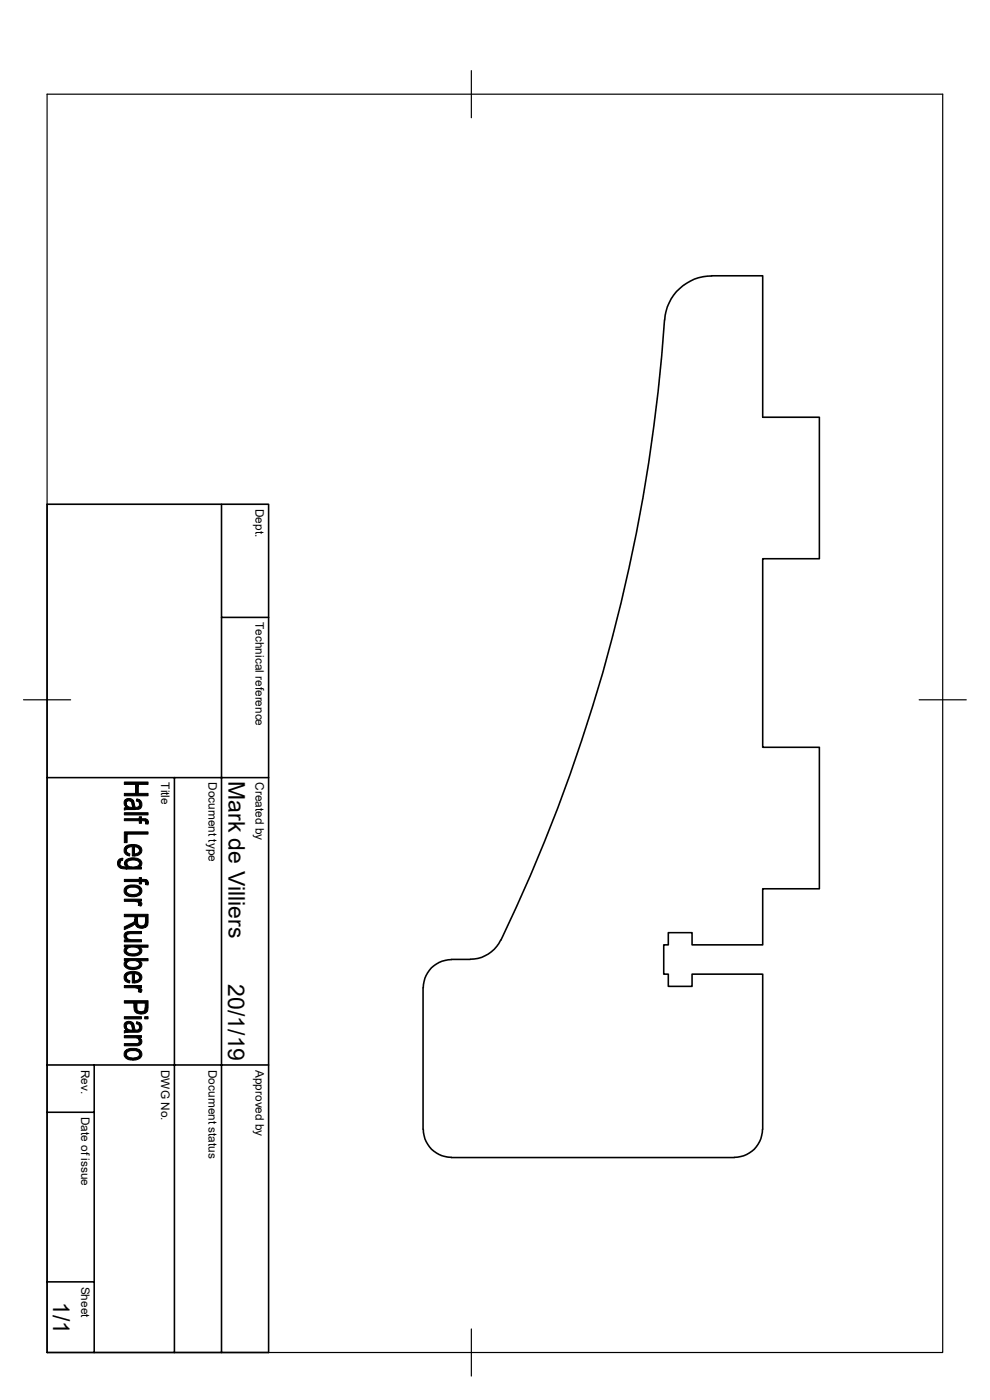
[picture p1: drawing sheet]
<svg xmlns="http://www.w3.org/2000/svg" width="210mm" height="297mm" viewBox="0 0 210 297" stroke-linecap="round" stroke-linejoin="round" font-family="sans-serif">
<g fill="none" stroke="#000" stroke-width=".34">
<path d="M151 58.5a10 10 0 0 0-10 9.4M151 58.5h10.8v30h12v30h-12v40h12v30.1h-12v11.8h-15v-2.5h-5v2.5h-1v6.3h1v2.6h5v-2.6h15v32.9M141 67.9a361 361 0 0 1-34.7 131.6M10 107h47v179.9h-47zM47 107v179.9M47 131h10M10 165h47M37 165v121.9M106.2 199.4a7.1 7.1 0 0 1-6.4 4.1M89.7 209.5v30.1M95.8 203.6a5.9 5.9 0 0 0-6 6M95.8 203.5h4"/>
<path d="M10 236h10M10 225.9h47M20 225.9v61M89.8 239.6a5.9 5.9 0 0 0 6 5.9M161.8 239.6a5.9 5.9 0 0 1-6 5.9M95.8 245.6h60M10 271.9h10"/>
</g>
<path d="M10 20h190v266.9h-190zM100 15v10M5 148.5h10M195 148.5h10M100 281.9v10" fill="none" stroke="#000" stroke-width=".25"/>
<g fill="#000" stroke="#000" stroke-width=".21">
<path d="M26.4 172.4h5v.5h-5z" fill-rule="evenodd"/>
<path d="M26.8 170.4v.9z" fill-rule="evenodd"/>
<path d="M26.6 169.6a1.36 1.36 0 0 1 1.7 .2l-.1 1.4a1.48 1.48 0 0 0-.9-1.3 .51 .51 0 0 0-.5 .5v.8a1.14 1.14 0 0 1-.2-1.6z" fill-rule="evenodd"/>
<path d="M29 169.5l.6 .2v.9a.66 .66 0 0 0-.7-.7z" fill-rule="evenodd"/>
<path d="M26.8 179.5a3.1 3.1 0 0 1 2.8 0v.9l-.1-.4-.4-.3h-.6v1.9h-.4v-2l-.9 .2-.4 .6z" fill-rule="evenodd"/>
<path d="M26.8 170.7l.5 .5 .9 .1 .1-1.5 .2 .8a.56 .56 0 0 0 .5 .7 .56 .56 0 0 0 .6-.7v-.9a1.14 1.14 0 0 1 .4 1.4 1.14 1.14 0 0 1-1.3 .6l-2.3 .2v-.5l.4-.1z" fill-rule="evenodd"/>
<path d="M26.4 173.7h3.1v-.4h.5v.4h.9v.8a.41 .41 0 0 0-.5-.4h-.4v.6h-.5v-.6h-3.1z" fill-rule="evenodd"/>
<path d="M26.4 168.3h2.3l.6-1.9v1.9h2.1v.5h-5z" fill-rule="evenodd"/>
<path d="M26.4 165.9h5v.5h-2.1l-.6 1.9v-1.9h-2.3z" fill-rule="evenodd"/>
<path d="M26.4 176.5h5v.5h-4.4v1.8h-.6z" fill-rule="evenodd"/>
<path d="M30.9 173.7l.6 .5-.1 .6h-.5z" fill-rule="evenodd"/>
<path d="M25.4 182.2l.7-.1-.1 .4a.52 .52 0 0 0-.6 .6z" fill-rule="evenodd"/>
<path d="M25.2 182.4l.2-.2v.9a1.05 1.05 0 0 0 1.5 .8v.5a1.62 1.62 0 0 1-1.9-.9l-.1-.6z" fill-rule="evenodd"/>
<path d="M26.8 198.6l.1 .8-.1-.1z" fill-rule="evenodd"/>
<path d="M26.7 179.6l.1-.1 .1 1.2 .7 .4-.1 .5a1.17 1.17 0 0 1-1.1-.7 1.17 1.17 0 0 1 .3-1.3z" fill-rule="evenodd"/>
<path d="M26.4 196.6l2-1 .2-.6 .1 .9-.3 .3-2 1z" fill-rule="evenodd"/>
<path d="M29.6 183.2v.7z" fill-rule="evenodd"/>
<path d="M26.8 188.1a3 3 0 0 1 2.8 0v.9a1.49 1.49 0 0 0-2-.7l-.6 .3-.2 .4z" fill-rule="evenodd"/>
<path d="M26.9 183.2a1.57 1.57 0 0 0 2.2 .6l.5-.5v.6h.4v.5h-3.1z" fill-rule="evenodd"/>
<path d="M26.4 190.8h3.6v.4h-.5v.5a1.11 1.11 0 0 0-1.2-.5h-1.9z" fill-rule="evenodd"/>
<path d="M26.7 197.8l.9-.2h2.4v.5h-2.5l-.5 .1-.2 .3v.8a.93 .93 0 0 1-.1-1.5z" fill-rule="evenodd"/>
<path d="M26.4 199.4h.5l.1-.4 .7 .3h2.3v.5h-3.6z" fill-rule="evenodd"/>
<path d="M28.5 179.7v1.4h.2l.6-.1 .2-.3 .1-1.2a1.14 1.14 0 0 1 .4 1.3 1.14 1.14 0 0 1-1.2 .8h-.3z" fill-rule="evenodd"/>
<path d="M26.8 182.4a2.47 2.47 0 0 1 3.2 .4v.8l-.4 .3v-.7a1.62 1.62 0 0 0-2.3-.6l-.4 .6v1.2v-.5a.88 .88 0 0 1-.1-1.5z" fill-rule="evenodd"/>
<path d="M26.6 188.2l.2-.1v.9a1.48 1.48 0 0 0 2 .7l.5-.1 .3-.5v-1a1.18 1.18 0 0 1 .4 1.4 1.18 1.18 0 0 1-1.3 .7 1.9 1.9 0 0 1-2.4-1.1l.1-.5z" fill-rule="evenodd"/>
<path d="M29.5 191.2l.6 .4-.2 .6-.6-.1z" fill-rule="evenodd"/>
<path d="M29.2 194.5v1a.85 .85 0 0 0 .8 .9 .85 .85 0 0 0 .9-.8v1.2l-.6 .1-1-.1z" fill-rule="evenodd"/>
<path d="M26.4 186.6h3.1v-.4h.5v.4h.9v.8a.41 .41 0 0 0-.5-.4h-.4v.5h-.5v-.5h-3.1z" fill-rule="evenodd"/>
<path d="M26.4 194h5l-.1 2.3-.4 .5v-2.3h-1.7l-.1 2.2-.4-.6-.1-1.6h-2.2z" fill-rule="evenodd"/>
<path d="M30.9 186.6l.4 .2 .2 .3-.1 .6h-.5z" fill-rule="evenodd"/>
<path d="M26.8 217.7v.9z" fill-rule="evenodd"/>
<path d="M26.8 200.9v.7z" fill-rule="evenodd"/>
<path d="M26.8 203.8v.7z" fill-rule="evenodd"/>
<path d="M26.5 206.7l.3-.3v1.2l.8 .5-.1 .4a1.16 1.16 0 0 1-1.1-.6 1.16 1.16 0 0 1 .1-1.2z" fill-rule="evenodd"/>
<path d="M26.6 216.9a1.36 1.36 0 0 1 1.7 .2l-.1 1.4-.1-.3a.79 .79 0 0 0-.3-.8 .79 .79 0 0 0-.8-.1l-.2 .3v.9a1.08 1.08 0 0 1-.2-1.6z" fill-rule="evenodd"/>
<path d="M26.8 206.4a3.1 3.1 0 0 1 2.8 0v.9l-.3-.5-.8-.2v1.9h-.4v-2l-.8 .2-.4 .4-.1 .2z" fill-rule="evenodd"/>
<path d="M29 216.7l.6 .3v.9l-.1-.4-.6-.3z" fill-rule="evenodd"/>
<path d="M26.4 209.1h3.6v.4h-.5v.6a1.11 1.11 0 0 0-1.2-.5h-1.9z" fill-rule="evenodd"/>
<path d="M26.4 215.7h3.6v.5h-3.6z" fill-rule="evenodd"/>
<path d="M26.5 201.2l.3-.2v.6a1.82 1.82 0 0 0 2.7 .3l.1-.9a.96 .96 0 0 1 .4 1.1 .96 .96 0 0 1-1 .6 2.1 2.1 0 0 1-2.7-.9z" fill-rule="evenodd"/>
<path d="M26.5 204l.3-.2v.7a1.86 1.86 0 0 0 2.6 .4l.2-.3v-.8a.96 .96 0 0 1 .4 1.2 .96 .96 0 0 1-1 .6h-.1a2.02 2.02 0 0 1-2.6-.9z" fill-rule="evenodd"/>
<path d="M28.5 206.6v1.5h.2l.8-.4 .1-1.3a1.14 1.14 0 0 1 .4 1.4 1.14 1.14 0 0 1-1.2 .7h-.3z" fill-rule="evenodd"/>
<path d="M29.5 209.5l.3 .1a.52 .52 0 0 1 .3 .5 .52 .52 0 0 1-.2 .5l-.6-.2z" fill-rule="evenodd"/>
<path d="M26.8 218l.6 .5h.8l.1-1.4 .2 .7a.56 .56 0 0 0 .5 .7 .56 .56 0 0 0 .6-.6v-.9a1.11 1.11 0 0 1 .4 1.3 1.11 1.11 0 0 1-1.3 .7h-1.5l-.8 .2v-.5l.4-.1z" fill-rule="evenodd"/>
<path d="M29 212.8v.9a.91 .91 0 0 0 .9 .9 .91 .91 0 0 0 .9-.9v1.2a1.98 1.98 0 0 1-1.8 0z" fill-rule="evenodd"/>
<path d="M30.7 215.7h.7v.5h-.7z" fill-rule="evenodd"/>
<path d="M26.4 200.5h5v.5h-1.8v.6a1.68 1.68 0 0 0-2.3-.6l-.4 .4-.1-.5h-.4z" fill-rule="evenodd"/>
<path d="M26.4 203.4h5v.4h-1.8v.7a1.68 1.68 0 0 0-2.3-.6l-.4 .4-.1-.5h-.4z" fill-rule="evenodd"/>
<path d="M26.4 212.3h5v1.5l-.2 .8-.4 .3v-2.1h-1.8v2.1l-.5-.6-.1-1.5h-2z" fill-rule="evenodd"/>
<path d="M29.5 220.1v.8z" fill-rule="evenodd"/>
<path d="M26.8 222.8a3.2 3.2 0 0 1 2.8-.1v.9a1.49 1.49 0 0 0-2-.7l-.6 .3-.2 .4z" fill-rule="evenodd"/>
<path d="M26.4 219.7h3.6v.4h-.5v.5l-.7-.4h-2.4z" fill-rule="evenodd"/>
<path d="M26.4 221.4h2.4a.57 .57 0 0 0 .7-.5l.1-.7a.92 .92 0 0 1 .4 1.2 .92 .92 0 0 1-1.1 .5h-2.5z" fill-rule="evenodd"/>
<path d="M26.6 222.9l.2-.1v.8a1.48 1.48 0 0 0 2 .8l.4-.1 .4-.5v-1.1a1.2 1.2 0 0 1 .4 1.4 1.2 1.2 0 0 1-1.3 .8 1.9 1.9 0 0 1-2.4-1.1l.1-.6z" fill-rule="evenodd"/>
</g>
<g font-size="4.9">
<text x="48.5" y="165.6" transform="rotate(90 48.5 165.6)">Mark de Villiers</text>
<text x="48.4" y="208.8" transform="rotate(90 48.4 208.8)">20/1/19</text>
<text x="11.3" y="276.2" transform="rotate(90 11.3 276.2)">1/1</text>
</g>
<g font-size="2.5">
<text x="54.2" y="108" transform="rotate(90 54.2 108)">Dept.</text>
<text x="54.2" y="132" transform="rotate(90 54.2 132)">Technical reference</text>
<text x="34.2" y="165.9" transform="rotate(90 34.2 165.9)">Title</text>
<text x="44.2" y="165.9" transform="rotate(90 44.2 165.9)">Document type</text>
<text x="54.2" y="165.9" transform="rotate(90 54.2 165.9)">Created by</text>
<text x="17.2" y="227" transform="rotate(90 17.2 227)">Rev.</text>
<text x="34.2" y="226.9" transform="rotate(90 34.2 226.9)">DWG No.</text>
<text x="44.2" y="226.9" transform="rotate(90 44.2 226.9)">Document status</text>
<text x="54.2" y="226.9" transform="rotate(90 54.2 226.9)">Approved by</text>
<text x="17.2" y="236.9" transform="rotate(90 17.2 236.9)">Date of issue</text>
<text x="17.2" y="272.9" transform="rotate(90 17.2 272.9)">Sheet</text>
</g>
</svg>
